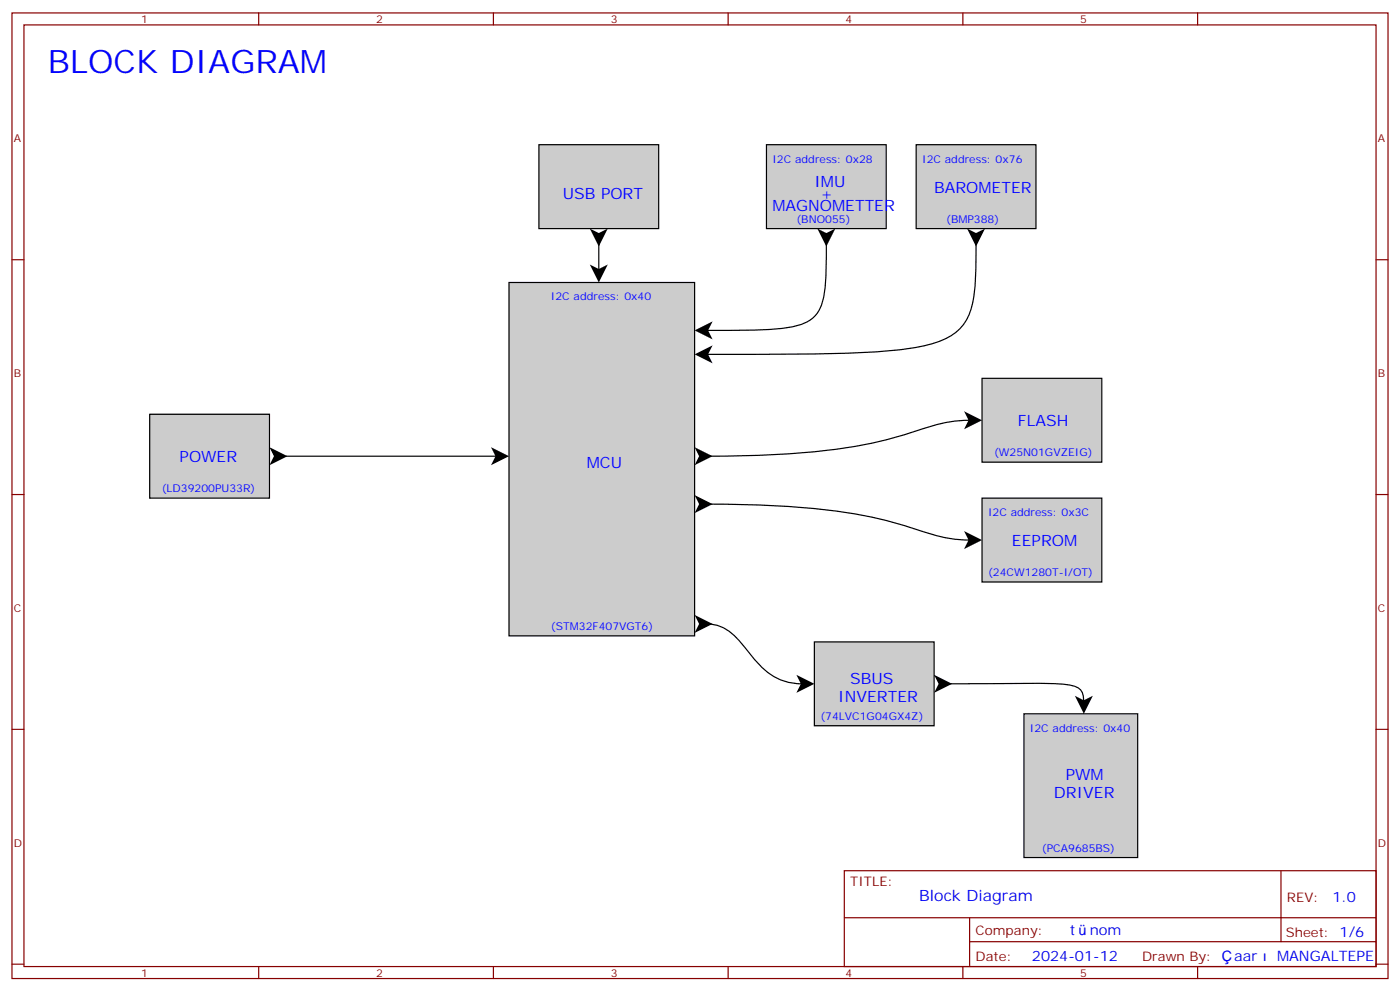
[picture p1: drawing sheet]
<svg xmlns="http://www.w3.org/2000/svg" width="412mm" height="292mm" viewBox="0 0 412 292" stroke-linecap="round" stroke-linejoin="round" font-family="sans-serif">
<g fill="none" stroke="#870000" stroke-width=".35">
<path d="M3.5 3.8h405.4v284.3h-405.4zM7.1 7.3h398.2v277.3h-398.2zM76.2 3.8v3.5M145.3 3.8v3.5M214.5 3.8v3.5M283.6 3.8v3.5M352.8 3.8v3.5M3.5 76.5h3.6M405.3 76.5h3.6M3.5 145.6h3.6M405.3 145.6h3.6M3.5 214.8h3.6"/>
<path d="M405.3 214.8h3.6M248.7 256.4h156.6v28.2h-156.6zM377.3 256.4v20.9M248.7 270.2h156.5M285.6 277.3h119.6M285.6 270.2v14.2M3.5 283.9h3.6M76.2 284.6v3.5M145.3 284.6v3.5M214.5 284.6v3.5M283.6 284.6v3.5M352.8 284.6v3.5"/>
<path d="M405.3 283.9h3.6"/>
</g>
<g fill="#ccc" stroke="#000" stroke-width=".35">
<path d="M44.1 122h35.3v24.7h-35.3z"/>
<path d="M149.9 83.2h54.7v104.1h-54.7z"/>
<path d="M301.6 210.2h33.5v42.3h-33.5z"/>
<path d="M289.3 111.4h35.3v24.7h-35.3z"/>
<path d="M225.8 42.6h35.3v24.7h-35.3z"/>
<path d="M269.9 42.6h35.3v24.7h-35.3z"/>
<path d="M239.9 189h35.3v24.7h-35.3z"/>
<path d="M158.7 42.6h35.3v24.7h-35.3z"/>
</g>
<path d="M173.7 77.9l2.7 1.3 2.6-1.3-2.6 5.3zM204.6 97.3l5.3-2.6-1.3 2.6 1.3 2.6zM204.6 104.4l5.3-2.7-1.3 2.7 1.3 2.6zM284 121.1l5.3 2.7-5.3 2.6 1.3-2.6zM284 156.4l5.3 2.6-5.3 2.7 1.3-2.7zM234.6 198.7l5.3 2.7-5.3 2.6 1.3-2.6zM316.6 204.9l2.7 1.3 2.6-1.3-2.6 5.3z" fill="#000"/>
<path d="M289.3 146.7h35.3v24.7h-35.3z" fill="#ccc" stroke="#000" stroke-width=".35"/>
<path d="M173.7 67.3l2.7 1.3 2.6-1.3-2.6 5.3zM240.8 67.3l2.6 1.3 2.7-1.3-2.7 5.3zM284.9 67.3l2.6 1.3 2.7-1.3-2.7 5.3zM79.4 131.7l5.3 2.6-5.3 2.7 1.3-2.7zM144.6 131.7l5.3 2.6-5.3 2.7 1.4-2.7zM204.6 131.7l5.3 2.6-5.3 2.7 1.3-2.7zM204.6 145.8l5.3 2.6-5.3 2.7 1.3-2.7zM204.6 181.1l5.3 2.6-5.3 2.7 1.3-2.7zM275.2 198.7l5.3 2.7-5.3 2.6 1.3-2.6z" fill="#000"/>
<path d="M176.4 70.8v10.6M243.4 70.8l-.1 11.2a19.8 19.8 0 0 1-2.4 10 11.2 11.2 0 0 1-7.9 4.3 160.2 160.2 0 0 1-24.9 1M287.5 70.8v4.1a50.8 50.8 0 0 1-2 17.5 14.7 14.7 0 0 1-10.6 8.7 111.5 111.5 0 0 1-26.8 2.9l-40 .4M82.9 134.3h65.3M287.5 123.8a44 44 0 0 0-18.2 3.3 132.9 132.9 0 0 1-35.8 6.5l-11.6 .5-13.8 .2M208.1 148.4a254.9 254.9 0 0 1 46.3 3.4 218.6 218.6 0 0 1 21.9 6l5.4 1 4.1 .2M208.1 183.7a13 13 0 0 1 10.3 5.8 43.2 43.2 0 0 0 8.9 9.3 15.9 15.9 0 0 0 9.1 2.6M278.7 201.4l14.4-.1a164.4 164.4 0 0 1 22.4 .5 3.9 3.9 0 0 1 3.7 4.5l.1 2.1" fill="none" stroke="#000" stroke-width=".35"/>
<text font-size="9.5" fill="#00f" x="14.1" y="21.4">BLOCK DIAGRAM</text>
<g font-size="4.6" fill="#00f">
<text x="165.8" y="58.5">USB PORT</text>
<text x="239.9" y="55">IMU</text>
<text x="241.7" y="58.5">+</text>
<text x="275.2" y="56.7">BAROMETER</text>
<text x="227.5" y="62">MAGNOMETTER</text>
<text x="299.9" y="125.5">FLASH</text>
<text x="52.9" y="136.1">POWER</text>
<text x="172.9" y="137.9">MCU</text>
<text x="298.1" y="160.8">EEPROM</text>
<text x="250.5" y="201.4">SBUS</text>
<text x="246.9" y="206.7">INVERTER</text>
<text x="314" y="229.6">PWM</text>
<text x="310.4" y="234.9">DRIVER</text>
<text x="270.8" y="265.4">Block Diagram</text>
</g>
<g font-size="4.2" fill="#00f">
<text x="392.5" y="265.7">1.0</text>
<text x="315.1" y="275.2">t</text>
<text x="321" y="275.2">nom</text>
<text x="304" y="283">2024-01-12</text>
<text x="363.6" y="282.9">aar</text>
<text x="376.2" y="282.9">MANGALTEPE</text>
</g>
<g font-size="3.9" fill="#800">
<text x="250.5" y="261">TITLE:</text>
<text x="379.1" y="265.7">REV:</text>
<text x="287.4" y="275.2">Company:</text>
<text x="378.7" y="275.8">Sheet: 1/6</text>
<text x="287.4" y="282.9">Date:</text>
<text x="336.4" y="282.9">Drawn By:</text>
</g>
<g font-size="3.2" fill="#800">
<text x="41.6" y="6.8">1</text>
<text x="110.8" y="6.8">2</text>
<text x="179.9" y="6.8">3</text>
<text x="249.1" y="6.8">4</text>
<text x="318.2" y="6.8">5</text>
<text x="4.1" y="41.9">A</text>
<text x="405.9" y="41.9">A</text>
<text x="4.1" y="111.1">B</text>
<text x="405.9" y="111.1">B</text>
<text x="4.1" y="180.2">C</text>
<text x="405.9" y="180.2">C</text>
<text x="4.1" y="249.3">D</text>
<text x="405.9" y="249.3">D</text>
<text x="41.6" y="287.6">1</text>
<text x="110.8" y="287.6">2</text>
<text x="179.9" y="287.6">3</text>
<text x="249.1" y="287.6">4</text>
<text x="318.2" y="287.6">5</text>
</g>
<g font-size="3.2" fill="#00f">
<text x="227.5" y="47.9">I2C address: 0x28</text>
<text x="271.6" y="47.9">I2C address: 0x76</text>
<text x="234.6" y="65.5">(BNO055)</text>
<text x="278.7" y="65.5">(BMP388)</text>
<text x="162.3" y="88.5">I2C address: 0x40</text>
<text x="292.8" y="134.3">(W25N01GVZEIG)</text>
<text x="47.6" y="144.9">(LD39200PU33R)</text>
<text x="291" y="152">I2C address: 0x3C</text>
<text x="291" y="169.6">(24CW1280T-I/OT)</text>
<text x="162.3" y="185.5">(STM32F407VGT6)</text>
<text x="241.7" y="211.9">(74LVC1G04GX4Z)</text>
<text x="303.4" y="215.5">I2C address: 0x40</text>
<text x="306.9" y="250.8">(PCA9685BS)</text>
</g>
</svg>
